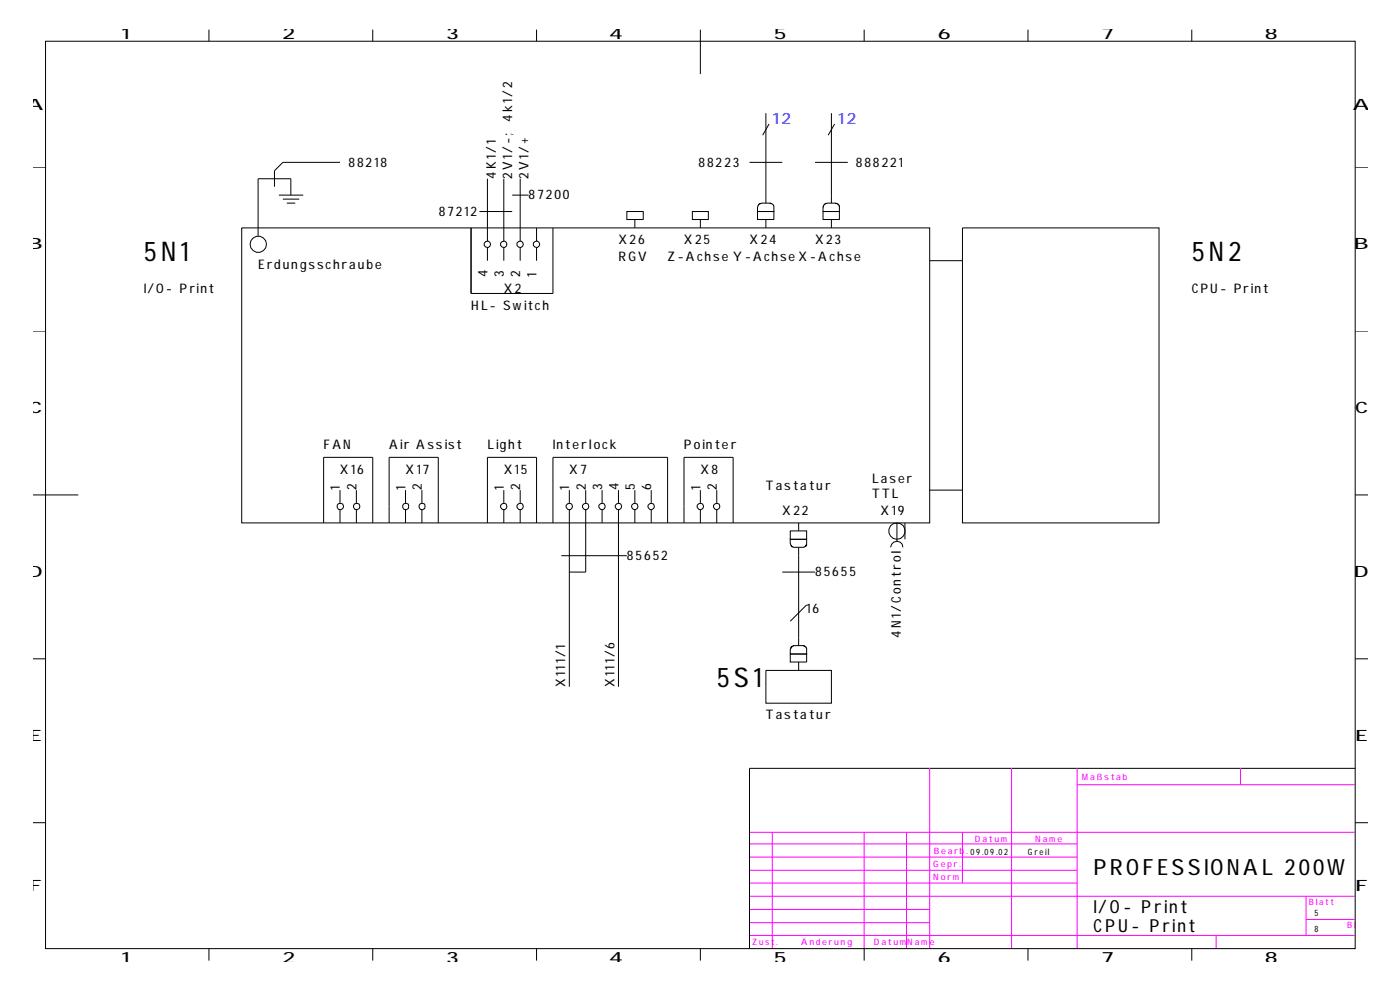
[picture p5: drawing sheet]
<svg xmlns="http://www.w3.org/2000/svg" width="297mm" height="210mm" viewBox="0 0 297 210" stroke-linecap="round" stroke-linejoin="round" font-family="sans-serif">
<g fill="none" stroke="#f0f" stroke-width=".21">
<path d="M158.8 176.3h128.4M158.8 178.7h69.5M163.7 176.3v24.6M183.1 176.3v24.6M192.1 176.3v24.6M197 162.7v38.2M204 176.3v10.7M214.4 162.7v38.2M228.3 166.2h58.9M228.3 162.7v38.2M262.9 162.7v3.5M158.8 189.8h128.4"/>
<path d="M158.8 198.1h128.4M158.8 181.5h69.5M158.8 187h69.5M158.8 184.3h69.5M158.8 195.4h38.2M158.8 192.6h38.2M257.7 198.1v2.8M276.8 189.8v8.3M276.8 194.7h10.4"/>
</g>
<g fill="none" stroke="#000" stroke-width=".21">
<path d="M9.7 8.7h277.5v192.2h-277.5zM44.3 6.3v2.4M79 6.3v2.4M113.7 6.3v2.4M148.4 6.3v9.4M183.1 6.3v2.4M217.8 6.3v2.4M252.6 6.3v2.4M7.1 35.4h2.6M72.1 34.4h-12.2l-1.7 1.8v3.4M103.3 37.9v13.2M106.8 37.9v13.2"/>
<path d="M110.2 37.9v13.2M158.8 34.4h7M162.3 24v19M163 26.3l-1.4 2.3M172.7 34.4h7M176.2 24v19M176.9 26.3l-1.4 2.3M287.2 35.4h2.7M51.2 48.3h145.8v62.5h-145.8zM59.1 41.3h5.2M59.9 42.2h3.5M60.8 43h1.8"/>
<path d="M61.6 41.3v-3.4h-6.9v12.1M99.8 48.3v13.9h17.4v-13.9M101.6 44.8h6.9M103.3 52.4v2.8M106.8 52.4v2.8M108.5 41.3h3.5M110.2 52.4v2.8M113.7 48.3v2.8M113.7 52.4v2.8M132.8 44.8h3.5v1.7h-3.5zM134.5 46.5v1.8M146.7 44.8h3.4v1.7h-3.4z"/>
<path d="M148.4 46.5v1.8M160.5 44.8h3.5v1.7h-3.5zM160.8 43.3l.6-.3 2.1 .1 .5 .5v1.2h-3.5v-.9zM162.3 46.5v1.8M174.4 44.8h3.5v1.7h-3.5zM174.7 43.3l.6-.3 2.1 .1 .5 .5v1.2h-3.5v-1zM176.2 46.5v1.8M197 55.2h7M204 48.3h41.6v62.5h-41.6zM7.1 70.1h2.6M287.2 70.1h2.7M7.1 104.8h9.5"/>
<path d="M68.6 110.8v-13.9h10.4v13.9M72.1 103.8v2.7M72.1 108v2.8M75.5 103.8v2.7M75.5 108v2.8M82.5 110.8v-13.9h10.4v13.9M85.9 103.8v2.7M85.9 108v2.8M89.4 103.8v2.7M89.4 108v2.8M103.3 110.8v-13.9h10.4v13.9M106.8 103.8v2.7"/>
<path d="M106.8 108v2.8M110.2 103.8v2.7M110.2 108v2.8M117.2 110.8v-13.9h24.3v13.9M119 117.7h13.8M120.6 103.8v2.7M120.6 108v37.5M124.1 103.8v2.7M124.1 108v13.2h-3.5M127.6 103.8v2.7M127.6 108v2.8M131.1 103.8v2.7"/>
<path d="M131.1 108v37.5M134.5 103.8v2.7M134.5 108v2.8M138 103.8v2.7M138 108v2.8M144.9 110.8v-13.9h10.5v13.9M148.4 103.8v2.7M148.4 108v2.8M151.9 103.8v2.7M151.9 108v2.8M167.5 112.5h3.4v1.7h-3.4zM167.5 114.2h3.4v1.2l-.6 .5-2.4-.1-.4-.6z"/>
<path d="M169.2 110.8v1.7M169.2 115.9v20.9M188.7 115.9a1.31 1.31 0 0 1 1.3-1.2 1.31 1.31 0 0 1 1.3 1.2M190.1 110.8v3.9M191.8 110.8v3.4M197 103.8h7M287.2 104.8h2.7M7.1 139.5h2.6M165.8 121.2h6.9M167.5 138.5h3.4v1.7h-3.4zM167.8 136.9l.3-.1h2.4l.4 .5v1.2h-3.4v-1zM170.9 128.1l-3.4 3.5"/>
<path d="M287.2 139.5h2.7M162.3 142h13.9v6.9h-13.9zM169.2 140.2v1.8M7.1 174.3h2.6M287.2 162.7h-128.4v38.2M287.2 174.3h2.7M44.3 200.9v2.6M79 200.9v2.6M113.7 200.9v2.6M148.4 200.9v2.6M183.1 200.9v2.6M217.8 200.9v2.6"/>
<path d="M252.6 200.9v2.6"/>
<circle cx="54.7" cy="51.7" r="1.73"/>
<circle cx="103.3" cy="51.7" r=".68"/>
<circle cx="106.8" cy="51.7" r=".68"/>
<circle cx="110.2" cy="51.7" r=".68"/>
<circle cx="113.7" cy="51.7" r=".68"/>
<circle cx="72.1" cy="107.3" r=".71"/>
<circle cx="75.6" cy="107.3" r=".71"/>
<circle cx="85.9" cy="107.3" r=".68"/>
<circle cx="89.4" cy="107.3" r=".68"/>
<circle cx="106.8" cy="107.3" r=".68"/>
<circle cx="110.2" cy="107.3" r=".68"/>
<circle cx="120.6" cy="107.3" r=".68"/>
<circle cx="124.1" cy="107.3" r=".68"/>
<circle cx="127.6" cy="107.3" r=".68"/>
<circle cx="131.1" cy="107.3" r=".68"/>
<circle cx="134.5" cy="107.3" r=".68"/>
<circle cx="138" cy="107.3" r=".68"/>
<circle cx="148.4" cy="107.3" r=".68"/>
<circle cx="151.9" cy="107.3" r=".68"/>
<circle cx="190.1" cy="112.5" r="1.73"/>
</g>
<g font-size="5.8">
<text x="30.5" y="55.2">5N1</text>
<text x="252.6" y="55.2">5N2</text>
<text x="151.9" y="145.5">5S1</text>
</g>
<text font-size="4.7" x="231.7" y="185.3">PROFESSIONAL 200W</text>
<g font-size="3.8">
<text x="231.7" y="193.3">I/O- Print</text>
<text x="231.7" y="197.5">CPU- Print</text>
</g>
<g font-size="3.3">
<text x="25.7" y="8.2">1</text>
<text x="59.9" y="8.2">2</text>
<text x="94.6" y="8.2">3</text>
<text x="129" y="8.2">4</text>
<text x="164" y="8.2">5</text>
<text x="198.7" y="8.2">6</text>
<text x="233.4" y="8.2">7</text>
<text x="268.1" y="8.2">8</text>
<text x="5.7" y="23.3">A</text>
<text x="286.7" y="23.3">A</text>
<text x="5.9" y="52.8">B</text>
<text x="286.9" y="52.8">B</text>
<text x="6.2" y="87.5">C</text>
<text x="287.2" y="87.5">C</text>
<text x="5.9" y="122.2">D</text>
<text x="286.9" y="122.2">D</text>
<text x="6.2" y="156.9">E</text>
<text x="287.2" y="156.9">E</text>
<text x="6.2" y="188.8">F</text>
<text x="287.2" y="188.8">F</text>
<text x="25.7" y="203.9">1</text>
<text x="59.9" y="203.9">2</text>
<text x="94.6" y="203.9">3</text>
<text x="129" y="203.9">4</text>
<text x="164" y="203.9">5</text>
<text x="198.7" y="203.9">6</text>
<text x="233.4" y="203.9">7</text>
<text x="268.1" y="203.9">8</text>
</g>
<g font-size="3.3" fill="#00f">
<text x="163.7" y="26.2">12</text>
<text x="177.6" y="26.2">12</text>
</g>
<g font-size="2.8">
<text x="108.5" y="25.8" transform="rotate(-90 108.5 25.8)">4k1/2</text>
<text x="73.8" y="35.4">88218</text>
<text x="148" y="35.4">88223</text>
<text x="181.4" y="35.4">888221</text>
<text x="105.1" y="37.9" transform="rotate(-90 105.1 37.9)">4K1/1</text>
<text x="108.5" y="37.9" transform="rotate(-90 108.5 37.9)">2V 1/-;</text>
<text x="112" y="37.9" transform="rotate(-90 112 37.9)">2V 1/+</text>
<text x="93" y="45.6">87212</text>
<text x="112" y="42.2">87200</text>
<text x="131.1" y="51.7">X26</text>
<text x="144.9" y="51.7">X25</text>
<text x="158.8" y="51.7">X24</text>
<text x="172.7" y="51.7">X23</text>
<text x="54.7" y="56.9">Erdungsschraube</text>
<text x="103.3" y="58.7" transform="rotate(-90 103.3 58.7)">4</text>
<text x="106.8" y="58.7" transform="rotate(-90 106.8 58.7)">3</text>
<text x="110.2" y="58.7" transform="rotate(-90 110.2 58.7)">2</text>
<text x="113.7" y="58.7" transform="rotate(-90 113.7 58.7)">1</text>
<text x="131.1" y="55.2">RGV</text>
<text x="141.5" y="55.2">Z-AchseY -AchseX-Achse</text>
<text x="30.5" y="62.2">I/O- Print</text>
<text x="99.8" y="65.6">H L- Sw</text>
<text x="106.8" y="62.2">X2</text>
<text x="111.1" y="65.6">itch</text>
<text x="252.6" y="62.2">CPU- Print</text>
<text x="68.6" y="95.1">FAN</text>
<text x="82.5" y="95.1">Air Assist</text>
<text x="103.3" y="95.1">Light</text>
<text x="117.2" y="95.1">Interlock</text>
<text x="144.9" y="95.1">Pointer</text>
<text x="72.1" y="100.3">X16</text>
<text x="85.9" y="100.3">X17</text>
<text x="106.8" y="100.3">X15</text>
<text x="120.6" y="100.3">X7</text>
<text x="148.4" y="100.3">X8</text>
<text x="72.1" y="103.8" transform="rotate(-90 72.1 103.8)">1</text>
<text x="75.5" y="103.8" transform="rotate(-90 75.5 103.8)">2</text>
<text x="85.9" y="103.8" transform="rotate(-90 85.9 103.8)">1</text>
<text x="89.4" y="103.8" transform="rotate(-90 89.4 103.8)">2</text>
<text x="106.8" y="103.8" transform="rotate(-90 106.8 103.8)">1</text>
<text x="110.2" y="103.8" transform="rotate(-90 110.2 103.8)">2</text>
<text x="120.6" y="103.8" transform="rotate(-90 120.6 103.8)">1</text>
<text x="124.1" y="103.8" transform="rotate(-90 124.1 103.8)">2</text>
<text x="127.6" y="103.8" transform="rotate(-90 127.6 103.8)">3</text>
<text x="131.1" y="103.8" transform="rotate(-90 131.1 103.8)">4</text>
<text x="134.5" y="103.8" transform="rotate(-90 134.5 103.8)">5</text>
<text x="138" y="103.8" transform="rotate(-90 138 103.8)">6</text>
<text x="148.4" y="103.8" transform="rotate(-90 148.4 103.8)">1</text>
<text x="151.9" y="103.8" transform="rotate(-90 151.9 103.8)">2</text>
<text x="162.3" y="103.8">T astatur</text>
<text x="184.8" y="102.4">Laser</text>
<text x="184.8" y="105.5">T TL</text>
<text x="165.8" y="109">X22</text>
<text x="186.6" y="109">X19</text>
<text x="132.8" y="118.5">85652</text>
<text x="172.7" y="122">85655</text>
<text x="170.9" y="129.8">16</text>
<text x="190.9" y="135.1" transform="rotate(-90 190.9 135.1)">4N1/Control</text>
<text x="119.8" y="145.5" transform="rotate(-90 119.8 145.5)">X111/1</text>
<text x="130.2" y="145.5" transform="rotate(-90 130.2 145.5)">X111/6</text>
<text x="162.3" y="152.3">T astatur</text>
</g>
<g font-size="1.9" fill="#f0f">
<text x="229.3" y="165.2">Maßstab</text>
<text x="206.6" y="178.2">Datum</text>
<text x="219.4" y="178.2">Name</text>
<text x="197.8" y="183.7">Gepr.</text>
<text x="197.9" y="180.9">Bearb. 09.09.02</text>
<text x="197.8" y="186.4">Norm</text>
<text x="277.4" y="191.7">Blatt</text>
<text x="285.5" y="196.6">Bl</text>
<text x="159.4" y="200.3">Zust.</text>
<text x="169.8" y="200.3">Änderung</text>
<text x="185.2" y="200.2">DatumName</text>
</g>
<g font-size="1.9">
<text x="217.8" y="181">Greil</text>
<text x="278.6" y="194">5</text>
<text x="278.6" y="197.5">8</text>
</g>
</svg>
